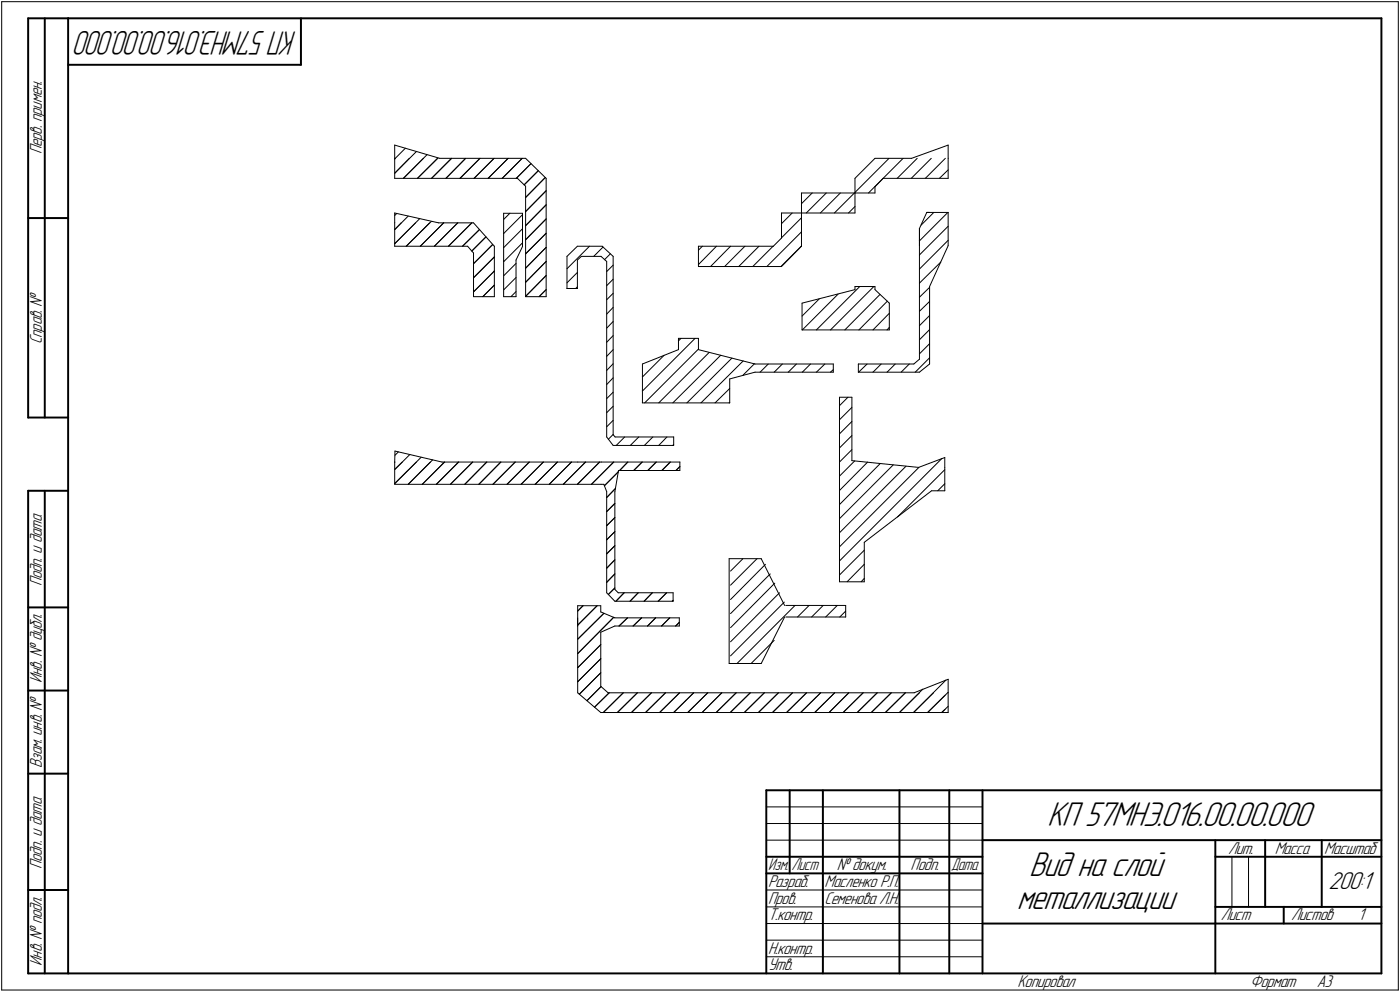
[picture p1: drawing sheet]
<svg xmlns="http://www.w3.org/2000/svg" width="421mm" height="298mm" viewBox="0 0 421 298" stroke-linecap="round" stroke-linejoin="round" font-family="sans-serif">
<g fill="none" stroke="#000" stroke-width=".3">
<path d="M.5 .5v297zM.5 .5h420zM420.5 .5v297zM118.7 43.6l13.5 4zM118.7 47.6v6zM118.7 53.6h36.9zM118.7 47.8l3.2-3.3zM118.7 43.6v4zM118.9 47.6l-.2 .2zM121.3 53.6l6-6zM121.3 53.6l7.1-7.1zM123.1 47.6l-4.4 4.5z"/>
<path d="M125.2 45.6l-6.5 6.5zM125.6 53.6l6-6zM125.6 53.6l6.1-6.1zM129.8 53.6l6-6zM132.2 47.6h25.9zM138.3 53.6l6.1-6zM140 47.6l-5.9 6zM142.6 53.6l6-6zM146.8 53.6l6-6zM151 53.6l6.1-6zM155.3 53.6l4.4-4.4zM155.6 53.6l2.5 2.4z"/>
<path d="M158.1 47.6l6.2 6zM158.1 56v33.2zM161.9 51.3l-4.3 4.2zM164 53.3l-5.9 6.1zM164.3 53.6v35.6zM164.3 57.3l-6.2 6.3zM241 58h16.1zM241 58v6zM257.1 58v6zM257.1 53.6v4.4zM257.1 53.6l6-6zM257.1 57.8l10.3-10.2z"/>
<path d="M257.1 58h6zM261.2 58l10.4-10.4zM263.1 56.1v1.9zM263.1 47.6h11.1zM265.6 53.6h19.6zM265.6 53.6l-2.5 2.5zM269.8 53.6l6-6zM274.1 53.6l6-6zM274.2 47.6l11-4zM278.3 53.6l6-6zM282.5 53.6l2.7-2.5zM285.2 47.6v6z"/>
<path d="M285.2 43.6v4zM118.7 74h21.9zM118.7 67v7zM118.7 64l13.2 3zM118.7 73.2l6.3-6.2zM118.7 73.2l7.5-7.5zM118.7 69l4.1-4.1zM118.7 64.8l.6-.6zM118.7 64v3zM120.6 67l-1.9 2zM122.2 74l7-7zM122.2 74l7.5-7.5z"/>
<path d="M126.4 74l7-7zM130.6 74l7.1-7zM131.9 67h10.5zM134.9 74l7-7zM139.1 74l5.1-5zM140.6 74l1.8 2zM142.4 67l6.3 7zM142.4 76v13.2zM142.4 79.2l5.8-5.7zM146.1 71.2l-4.2 4.2zM148.7 74v15.2zM151.5 64.1v14z"/>
<path d="M151.5 78.1v11.1zM151.5 78.7l5.6-5.7zM151.5 74.4l5.6-5.7zM151.5 70.2l5.6-5.7zM151.5 66l1.8-1.9zM151.5 64.1h5.6zM155.2 78.1v11.1zM157.1 74.1l-1.9 4zM157.1 64.1v10zM158.1 76.3l6.2-6.2zM164.3 78.6l-6.2 6.2zM164.3 74.3l-6.2 6.3z"/>
<path d="M164.3 65.8l-6.2 6.3zM164.3 61.6l-6.2 6.2zM170.5 77v9.7zM170.5 77l3.2-3zM173.7 74h7.4zM173.7 78.1v8.6zM173.7 78.1l1.1-1.1zM174.8 77h6zM178.6 77l2.8-2.7zM180.8 77l1.7 1.6zM181.1 74l3.3 3zM181.8 78.1l1.8-1.8z"/>
<path d="M182.5 78.6v52.7zM184.4 77v53.6zM184.4 79.7l-1.9 1.9zM210.1 74v6.1zM210.1 74h22.5zM210.1 75.2l1.1-1.2zM215.5 74l-5.4 5.5zM219.7 74l-6 6.1zM235 64v7.5zM235 71.5l-2.4 2.5zM235 71.5l6-6.1zM235 67.2l3.3-3.2z"/>
<path d="M235 64h6zM241 64v10zM241 64h16.1zM241 74l-6 6.1zM241 61.2l3.3-3.2zM242.5 64l6-6zM246.7 64l6-6zM251 64l6-6zM255.2 64l1.9-1.9zM276.5 68.7v5.1zM276.5 68.7v39.2zM276.5 76.6l8.7-8.6z"/>
<path d="M276.5 72.4l8.6-8.6zM277 67.6l3.8-3.8zM278.7 63.8h.9zM278.7 63.8l-2.2 4.9zM278.7 63.8h6.5zM285.2 63.8v10zM285.2 73.8l-5.6 12.3zM142.4 89.2h6.3zM142.4 83.5l6.3-6.3zM145.2 89.2l3.5-3.5zM148.7 81.4l-6.3 6.3zM151.5 89.2h3.7z"/>
<path d="M151.5 87.1l3.7-3.7zM151.5 82.9l3.7-3.7zM155.2 87.6l-1.5 1.6zM158.1 89.2h6.2zM162.1 89.2l2.2-2.2zM164.3 82.8l-6.2 6.3zM170.5 86.7h3.2zM170.5 85l3.2-3.1zM170.5 80.8l6.8-6.8zM173.1 86.7l.6-.5zM182.5 90.1l1.9-2zM182.5 85.9l1.9-2z"/>
<path d="M184.4 96.6l-1.9 2zM184.4 92.4l-1.9 2zM210.1 80.1h24.9zM217.9 80.1l6.1-6.1zM222.2 80.1l6.1-6.1zM226.4 80.1l6.1-6.1zM230.6 80.1l10.4-10.4zM234.9 80.1l6.1-6.2zM241.2 91.1l15.9-4.1zM241.2 91.1v8zM241.2 99.1h26.3zM241.2 95l5.2-5.2z"/>
<path d="M241.3 99.1l10.8-10.7zM245.5 99.1l13.1-13zM249.8 99.1l13-13zM257.1 86.1v.9zM257.1 86.1h6zM263.1 87l4.4 4.1zM263.1 86.1v.9zM264.7 88.5l-10.6 10.6zM266.9 90.5l-8.6 8.6zM267.5 91.1v8zM267.5 98.4l-.7 .7zM267.5 94.1l-4.9 5z"/>
<path d="M276.5 93.6l3.1-3zM276.5 89.3l3.1-2.9zM276.5 85.1l6.5-6.4zM276.5 80.9l8.7-8.7zM279.6 86.1v23zM279.6 94.8l-3.1 3.1zM182.5 119.8l1.9-1.9zM184.4 113.5l-1.9 2.1zM184.4 109.3l-1.9 2zM184.4 105.1l-1.9 2zM184.4 100.8l-1.9 2.1zM193.2 109.4l10.8-4.3z"/>
<path d="M193.2 109.4v11.7zM193.2 117.5l15.8-15.8zM193.2 113.3l6.5-6.5zM204 101.7v3.4zM204 101.7h6.1zM204 102.4l.8-.7zM210.1 105.1l17 4.3zM210.1 101.7v3.4zM219.5 113.9l7.6-2.1zM219.5 113.9v7.2zM223.4 112.9l3.5-3.6zM227.1 111.8h23.5z"/>
<path d="M227.1 109.4h23.5zM228.6 111.8l2.5-2.4zM232.8 111.8l2.5-2.4zM239.5 109.4l-2.4 2.4zM241.3 111.8l2.5-2.4zM245.5 111.8l2.6-2.4zM249.8 111.8l.8-.7zM250.6 109.4v2.4zM252.5 119.4v55.4zM252.5 119.4h3.7zM256.2 119.4v19zM258.1 111.8h18.4z"/>
<path d="M258.1 109.4v2.4zM258.1 109.4h16.7zM258.2 111.8l2.6-2.4zM265 109.4l-2.4 2.4zM266.8 111.8l2.4-2.4zM271 111.8l2.5-2.4zM274.8 109.4l1.7-1.5zM276.5 111.8l3.1-2.4zM276.5 102.1l3.1-3zM279.6 109.1v.3zM279.6 107.5l-4.3 4.3zM279.6 103.3l-3.1 3z"/>
<path d="M118.8 138.9h.1M118.7 138.9v6.6zM118.8 135.6l14.1 3.3zM118.8 136.8l1-1zM118.8 135.6l-.1 3.3zM126.7 137.4l-7.9 7.9zM129.5 138.9l-6.7 6.6zM132.9 138.9h40.8zM142.2 138.9l-6.7 6.6zM146.4 138.9l-6.6 6.6zM150.6 138.9l-6.6 6.6zM154.9 138.9l-6.6 6.6z"/>
<path d="M167.6 138.9l-6.6 6.6zM173.7 138.9h7.1zM180.3 138.9l-6.6 6.6zM180.8 138.9h23.7zM182.5 131.3l1.9 2.6zM182.5 128.3l1.9-2zM182.5 124l1.9-1.9zM183 132l1.4-1.4zM184.4 133.9h18.2zM184.4 130.6l.6 .7zM185 131.3h17.6zM185.3 133.9l2.6-2.6z"/>
<path d="M188.8 138.9l-2.4 2.5zM189.6 133.9l2.5-2.6zM193.2 121.1h26.3zM193.8 133.9l2.5-2.6zM193.9 121.1l16.2-16.2zM198.1 121.1l15.2-15.2zM200.6 131.3l-2.5 2.6zM202.4 121.1l14.3-14.3zM202.4 133.9l.2-.3zM202.6 131.3v2.6zM204.5 138.9v2.5zM206.6 121.1l13.5-13.5z"/>
<path d="M210.8 121.1l12.7-12.6zM215.1 121.1l4.4-4.3zM219.3 121.1l.2-.1zM252.5 138.9l3.7-3.8zM252.5 134.6l3.7-3.7zM252.5 130.4l3.7-3.7zM252.5 126.2l3.7-3.8zM252.5 121.9l2.5-2.5zM256.2 138.4l20.1 2.1zM257 138.5l-4.5 4.6zM260.9 138.9l-8.4 8.5zM264.8 139.3l-12.3 12.3z"/>
<path d="M284.1 137.5v3zM118.7 145.5h55zM118.7 145.3l6.5-6.4zM118.7 141.1l2.3-2.2zM118.8 141.1l4.5-4.5zM122.8 145.5l7.3-7.3zM127 145.5l6.7-6.6zM131.2 145.5l6.7-6.6zM152.5 145.5l6.7-6.6zM156.7 145.5l6.7-6.6zM165.2 145.5l6.7-6.6zM169.4 145.5l6.7-6.6z"/>
<path d="M173.7 145.5h7.1zM177.9 145.5l6.7-6.6zM180.8 145.5h.8zM181.6 145.5l.9 2.2zM181.8 146l4.2-4.3zM182.5 147.7v30.4zM182.5 158l2.4-2.5zM182.5 153.8l2.4-2.5zM184.9 147.8v29.3zM185.1 146.8l-2.6 2.7zM186 141.4h18.5zM186 141.4l-1.1 6.4z"/>
<path d="M190.6 141.4l2.5-2.5zM194.8 141.4l2.6-2.5zM199.1 141.4l2.5-2.5zM203.3 141.4l1.2-1.2zM252.5 155.9l16.1-16.2zM269.9 155.4l14.2-14.3zM276.3 140.5l7.8-3zM280.2 147.5h3.9zM282 147.5l2.1-2.1zM284.1 140.5v7zM182.5 178.1l2.4 2.6zM182.5 166.5l2.4-2.5z"/>
<path d="M182.5 162.2l2.4-2.4zM183 178.6l1.9-1.9zM184.9 177.1l1 1zM184.9 172.5l-2.4 2.5zM184.9 168.2l-2.4 2.6zM185.9 178.1h16.5zM187.7 178.1l-2.4 2.6zM191.9 178.1l-2.4 2.6zM196.2 178.1l-2.5 2.6zM202.4 178.1v2.6zM219.3 167.9v31.5zM219.3 167.9h9.6z"/>
<path d="M219.7 175.9l8-8zM219.7 171.6l3.7-3.7zM228.9 167.9l7.1 14zM230.2 169.6l-10.5 10.6zM233 175.3l-13.3 13.3zM234.4 178.1l-14.7 14.8zM252.5 168.6l30.7-30.8zM252.5 164.3l23.9-23.8zM252.5 160.1l20-20zM252.5 174.8h7.4zM259.9 163l20.3-15.5zM259.9 163v11.8z"/>
<path d="M259.9 173.8l-.9 1zM259.9 169.6l-5.1 5.2zM259.9 165.4l-7.4 7.4zM173.7 185.7v2.4zM173.7 182v6.1zM173.7 188.1v20.1zM173.7 192.1l7.9-7.8zM173.7 187.9l5.9-5.9zM173.7 182h7zM175.3 182l-1.6 1.6zM180.7 182v1.9zM180.7 190v16.2z"/>
<path d="M180.7 183.9l4.2 1.8zM180.7 190l4.2-1.9zM184.6 185.5l-10.9 10.9zM184.9 180.7h17.5zM184.9 188.1h19.4zM184.9 185.7h19.4zM186.2 188.1l2.5-2.4zM190.4 188.1l2.6-2.4zM194.7 188.1l2.5-2.4zM198 180.7l2.5-2.6zM201.4 185.7l-2.4 2.4zM202.2 180.7l.2-.3z"/>
<path d="M203.2 188.1l1.1-1.1zM204.3 185.7v2.4zM219.3 199.4h9.6zM219.7 197.1l16.2-16.2zM219.7 184.4l11.9-11.9zM221.7 199.4l17.4-17.5zM232.8 192.4l-6.9 7zM236 185.4l-7.1 14zM236.3 185.4h18zM236.3 181.9h18zM243.3 181.9l-3.4 3.5zM244.1 185.4l3.5-3.5z"/>
<path d="M248.3 185.4l3.5-3.5zM252.6 185.4l1.7-1.8zM254.3 181.9v3.5zM173.7 208.2l7 5.9zM173.7 204.9l7-6.9zM173.7 200.7l7-7zM174.2 208.6l6.5-6.4zM178.8 212.5l4.4-4.3zM180.7 214.1h104.5zM180.7 206.2l2.2 2zM180.8 206.3l-4.3 4.3zM181.4 214.1l6.1-5.9z"/>
<path d="M182.9 208.2h92zM185.7 214.1l6-5.9zM189.9 214.1l6-5.9zM194.1 214.1l6.1-5.9zM198.4 214.1l6-5.9zM202.6 214.1l6-5.9zM206.8 214.1l6.1-5.9zM211.2 214.1l5.9-5.9zM215.4 214.1l6-5.9zM219.6 214.1l6-5.9zM223.9 214.1l6-5.9zM228.1 214.1l6-5.9z"/>
<path d="M232.3 214.1l6-5.9zM236.6 214.1l6-5.9zM240.8 214.1l6-5.9zM245 214.1l6-5.9zM249.3 214.1l6-5.9zM253.6 214.1l6-5.9zM257.8 214.1l6-5.9zM262 214.1l6.1-5.9zM266.3 214.1l6-5.9zM270.5 214.1l6-5.9zM270.5 214.1l7-7zM274.7 214.1l6.1-5.9z"/>
<path d="M274.7 214.1l9.8-9.7zM274.9 208.2l10.3-4.1zM279 214.1l5.2-5.1zM279 214.1l6.2-6.1zM283.2 214.1l1-.9zM283.2 214.1l2-1.8zM285.2 208.2v5.9zM285.2 204.1v4.1zM230.5 247.5h65zM230.5 252.5h65zM230.5 242.5h65zM370.5 257.5v15z"/>
<path d="M375.5 257.5v15zM230.5 267.5h65zM230.5 272.5h65zM230.5 277.5h65zM.5 297.5h420zM230.5 282.5h65zM230.5 287.5h65z"/>
</g>
<g fill="none" stroke="#000" stroke-width=".59">
<path d="M8.5 5.5v120zM8.5 5.5h12zM13.5 5.5v120zM20.5 5.5v287zM20.5 5.5h395zM20.5 19.5h70zM90.5 5.5v14zM415.5 5.5v287zM8.5 65.5h12zM8.5 125.5h12zM8.5 147.5v145zM8.5 147.5h12z"/>
<path d="M13.5 147.5v145zM8.5 182.5h12zM8.5 207.5h12zM8.5 232.5h12zM230.5 237.5h185zM230.5 237.5v55zM237.5 237.5v25zM247.5 237.5v55zM270.5 237.5v55zM285.5 237.5v55zM295.5 237.5v55zM230.5 257.5h65z"/>
<path d="M295.5 252.5h120zM365.5 252.5v40zM365.5 257.5h15zM380.5 252.5v20zM380.5 257.5h35zM397.5 252.5v20zM8.5 267.5h12zM230.5 262.5h65zM295.5 277.5h70zM365.5 277.5h50zM365.5 272.5h50zM386.1 272.5v5z"/>
<path d="M8.5 292.5h12zM20.5 292.5h395z"/>
</g>
<g font-size="10.9">
<text x="315" y="248.1">КП 57МНЭ.016.00.00.000</text>
<text x="309.5" y="263.1">Вид на слой</text>
<text x="305.8" y="273.1">металлизации</text>
</g>
<text font-size="10.8" x="89.3" y="9.4" transform="rotate(-180 89.3 9.4)">КП 57МНЭ.016.00.00.000</text>
<text font-size="7.8" x="399.6" y="267.2">200:1</text>
<g font-size="5.4">
<text x="12.6" y="46.3" transform="rotate(-90 12.6 46.3)">Перв. примен.</text>
<text x="12.6" y="103.4" transform="rotate(-90 12.6 103.4)">Справ. №</text>
<text x="12.6" y="176.1" transform="rotate(-90 12.6 176.1)">Подп. и дата</text>
<text x="12.6" y="205.2" transform="rotate(-90 12.6 205.2)">Инв. № дубл.</text>
<text x="12.6" y="230.9" transform="rotate(-90 12.6 230.9)">Взам. инв. №</text>
<text x="369.3" y="256.6">Лит.</text>
<text x="383.4" y="256.6">Масса</text>
<text x="398.3" y="256.6">Масштаб</text>
<text x="12.6" y="261.1" transform="rotate(-90 12.6 261.1)">Подп. и дата</text>
<text x="251.6" y="261.6">№ докум.</text>
<text x="273.9" y="261.6">Подп.</text>
<text x="231" y="266.6">Разраб.</text>
<text x="248" y="266.6">Масленко Р.П.</text>
<text x="231" y="271.6">Пров.</text>
<text x="248" y="271.6">Семенова Л.Н.</text>
<text x="231" y="276.6">Т.контр.</text>
<text x="367.1" y="276.6">Лист</text>
<text x="388.3" y="276.6">Листов</text>
<text x="408.5" y="276.6">1</text>
<text x="231" y="286.6">Н.контр.</text>
<text x="12.6" y="290.2" transform="rotate(-90 12.6 290.2)">Инв. № подл.</text>
<text x="231" y="291.6">Утв.</text>
<text x="306" y="296.6">Копировал</text>
<text x="376" y="296.6">Формат</text>
<text x="396" y="296.6">A3</text>
</g>
<g font-size="5.3">
<text x="231.1" y="261.6">Изм.</text>
<text x="238.1" y="261.6">Лист</text>
<text x="286.1" y="261.6">Дата</text>
</g>
</svg>
